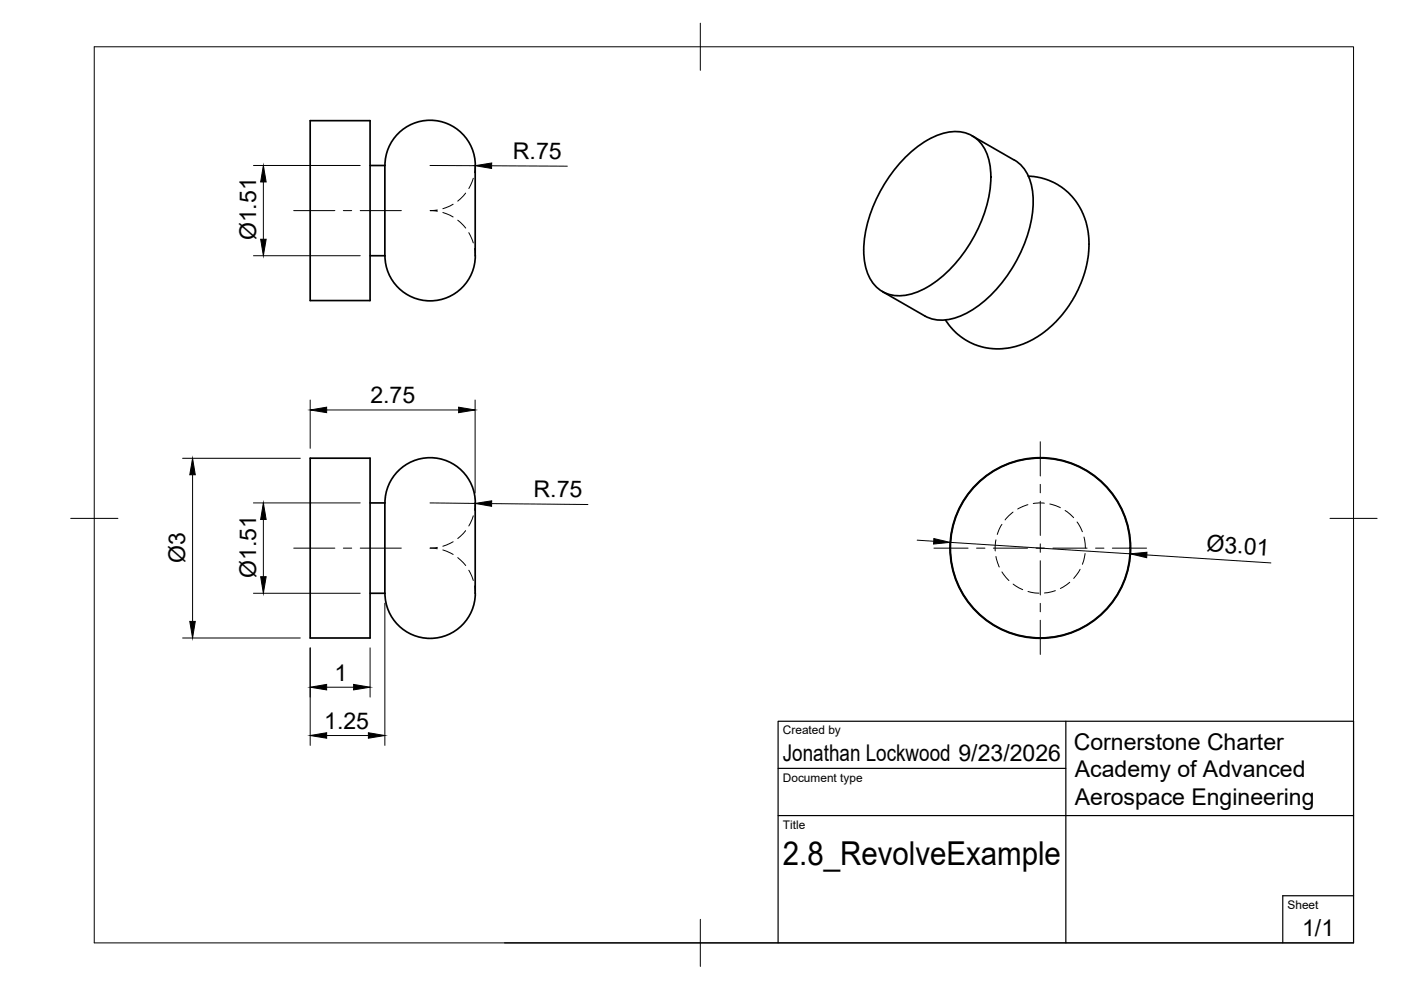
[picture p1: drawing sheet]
<svg xmlns="http://www.w3.org/2000/svg" width="297mm" height="210mm" viewBox="0 0 297 210" stroke-linecap="round" stroke-linejoin="round" font-family="sans-serif">
<!-- layer: Visible -->
<g fill="none" stroke="#000" stroke-width=".36">
<path d="M65.8 25.6h12.7v38.1h-12.7zM78.5 35.1h3.1v19.1h-3.1M81.6 35.1a9.6 9.6 0 0 1 10.4-9.6 9.6 9.6 0 0 1 8.8 11v15.8a10.4 10.4 0 0 1-5.1 10.4 9.6 9.6 0 0 1-14.1-8.5M191.6 33.7a17.2 17.2 0 0 1 10.6-5.8 7 7 0 0 1 7.2 5.1 20.5 20.5 0 0 1-1.4 14 29.5 29.5 0 0 1-11.4 13.9 10.1 10.1 0 0 1-9 1.2 8.3 8.3 0 0 1-4.4-7.4 28.1 28.1 0 0 1 6.3-18.5zM206.1 28.8l9 5.2M215.1 33.9a8.7 8.7 0 0 1 3.9 7.3 28.5 28.5 0 0 1-7.1 19.4 20.2 20.2 0 0 1-10.1 7 7.8 7.8 0 0 1-5.7-.6l-9-5.2M218 37.4l1.9 .1 1.8 .5 2 .9 1.5 .8 1.3 1.1 1.5 1.7 1.2 1.9 .7 1.7 .6 2 .3 2v3.8l-.4 2.4-.7 2.2-1.8 4.2-2.5 3.8-1.6 1.8-1.8 1.7-2 1.4-1.6 .9-2.3 .9-2 .5-3.4 .2-2.1-.2-2.1-.7-1.7-.8-1.6-1.2-1.6-1.6-1.1-1.6M65.8 97.1h12.7v38.2h-12.7zM78.5 106.6h3.1v19.2h-3.1M81.6 106.6a9.6 9.6 0 0 1 10.4-9.5 9.6 9.6 0 0 1 8.8 11v15.7a10.4 10.4 0 0 1-5.1 10.4 9.6 9.6 0 0 1-14.1-8.4"/>
<circle cx="220.6" cy="116.2" r="19.1"/>
</g>
<!-- layer: Hidden -->
<g fill="none" stroke="#000" stroke-width=".21">
<path d="M100.4 37.8l-1 2.2M100.8 35.1l-.2 1.5M92.7 44.5l-1.5 .2 1.5 .1M93.9 45.1l2.2 .9M96.1 43.3l-2.2 1M97 46.7l1.7 1.7M98.7 41l-1.7 1.6M99.4 49.3l1 2.2M100.6 52.7l.2 1.5M91.2 116.2l1.5 .1M92.7 116.1l-1.5 .1M93.9 116.6l2.2 1"/>
<path d="M96.1 114.9l-2.2 .9M97 118.2l1.7 1.7M98.7 112.5l-1.7 1.7M100.4 109.4l-1 2.1M100.8 106.6l-.2 1.6M211.2 114.5l-.2 2.3M211.2 118l.7 2.2M212.4 111.2l-1 2.1M214.8 108.6l-1.7 1.6M217.9 107l-2.1 .9M221.4 106.7l-2.3 .1M222.6 106.9l2.2 .7"/>
<path d="M225.8 108.2l1.8 1.6M228.4 110.7l1.1 2M229.8 113.9l.3 2.3M230.1 117.4l-.6 2.2M99.4 120.9l1 2.2M100.6 124.2l.2 1.6M212.4 121.3l1.5 1.8M214.8 123.8l2 1.2M218 125.4l2.3 .4M223.8 125.2l-2.4 .5M226.8 123.5l-2 1.3M229 120.7l-1.4 1.9"/>
</g>
<!-- layer: BORDER -->
<path d="M20 9.9h267v190h-267zM148.5 4.9v10M15 109.9h10M282 109.9h10M148.5 194.9v10" fill="none" stroke="#000" stroke-width=".21"/>
<!-- layer: TITLEBLOCK -->
<path d="M226 152.9v47M165 172.9h122M165 162.9h61M107 199.9h180v-47h-122v47M287 189.9h-15v10" fill="none" stroke="#000" stroke-width=".25"/>
<!-- layer: Smart Centers -->
<g fill="none" stroke="#000" stroke-width=".21">
<path d="M62.3 44.7h8.7M72.8 44.7h1.8M76.4 44.7h8.7M220.6 93.7v7.2M62.3 116.2h8.7M72.8 116.2h1.8M76.4 116.2h8.7M198 116.2h7.3M207.1 116.2h1.7M210.6 116.2h7.3M219.7 116.2h1.7M220.6 102.7v1.8"/>
<path d="M220.6 106.3v7.2M220.6 115.3v1.8M220.6 118.9v7.2M223.2 116.2h7.3M232.3 116.2h1.8M235.8 116.2h7.3M220.6 127.9v1.8M220.6 131.5v7.3"/>
</g>
<!-- layer: FD_Dimensions -->
<g fill="none" stroke="#000" stroke-width=".21">
<path d="M53.7 35.1h22.7M55.8 38.6v12.1M91.2 35.1h9.5M104.2 35.2h16.1M53.7 54.2h22.7M38.7 97.2h25M65.8 84.8v10.3M69.3 86.9h27.9M100.7 84.8v19.7M40.8 100.7v31.1M53.7 106.6h22.7M55.8 110.1v12.2"/>
<path d="M91.2 106.6l9.5 .1M104.2 106.8l20.5 .2M194.5 114.5l3.5 .3M201.4 115l38.2 2.4M243.1 117.7l26.4 1.7M38.7 135.3h25M53.7 125.8h22.7M65.8 137.4v20.6M78.5 137.4v10.4M81.6 127.9v30.1M69.3 145.7h5.7M69.3 155.9h8.8"/>
</g>
<g fill="#000" stroke="#000" stroke-width=".21">
<path d="M55.8 35.1l.6 3.5h-1.1zM100.7 35.1l3.5-.5v1.1zM55.3 50.7h1.1l-.6 3.5zM65.8 86.9l3.5-.6v1.2zM97.2 86.3l3.5 .6-3.5 .6zM40.8 97.2l.6 3.5h-1.2zM55.8 106.6l.6 3.5h-1.1zM100.7 106.7l3.5-.5v1.2zM198 114.2l3.4 .8-3.5 .4zM239.6 117.4l3.6-.3-.1 1.2zM40.2 131.8h1.2l-.6 3.5zM55.3 122.3h1.1l-.6 3.5z"/>
<path d="M65.8 145.7l3.5-.6v1.2zM65.8 155.9l3.5-.5v1.1zM75 145.1l3.5 .6-3.5 .6zM78.1 155.4l3.5 .5-3.5 .6z"/>
</g>
<text font-size="7" x="166" y="183.4">2.8_RevolveExample</text>
<g font-size="4.9">
<text x="108.8" y="33.7">R.75</text>
<text x="54.3" y="51" transform="rotate(-90 54.3 51)">Ø1.51</text>
<text x="78.5" y="85.5">2.75</text>
<text x="113.1" y="105.4" transform="rotate(1 113.1 105.4)">R.75</text>
<text x="39.3" y="119.5" transform="rotate(-90 39.3 119.5)">Ø3</text>
<text x="255.8" y="116.9" transform="rotate(4 255.8 116.9)">Ø3.01</text>
<text x="54.3" y="122.5" transform="rotate(-90 54.3 122.5)">Ø1.51</text>
<text x="70.9" y="144.3">1</text>
<text x="68.7" y="154.5">1.25</text>
<text x="166" y="161.4">Jonathan Lockwood 9/23/2026</text>
<text x="227.6" y="159">Cornerstone Charter</text>
<text x="227.9" y="164.8">Academy of Advanced</text>
<text x="227.9" y="170.7">Aerospace Engineering</text>
<text x="276.1" y="198.6">1/1</text>
</g>
<g font-size="2.5">
<text x="166" y="155.7">Created by</text>
<text x="166" y="165.7">Document type</text>
<text x="166" y="175.7">Title</text>
<text x="273" y="192.7">Sheet</text>
</g>
</svg>
